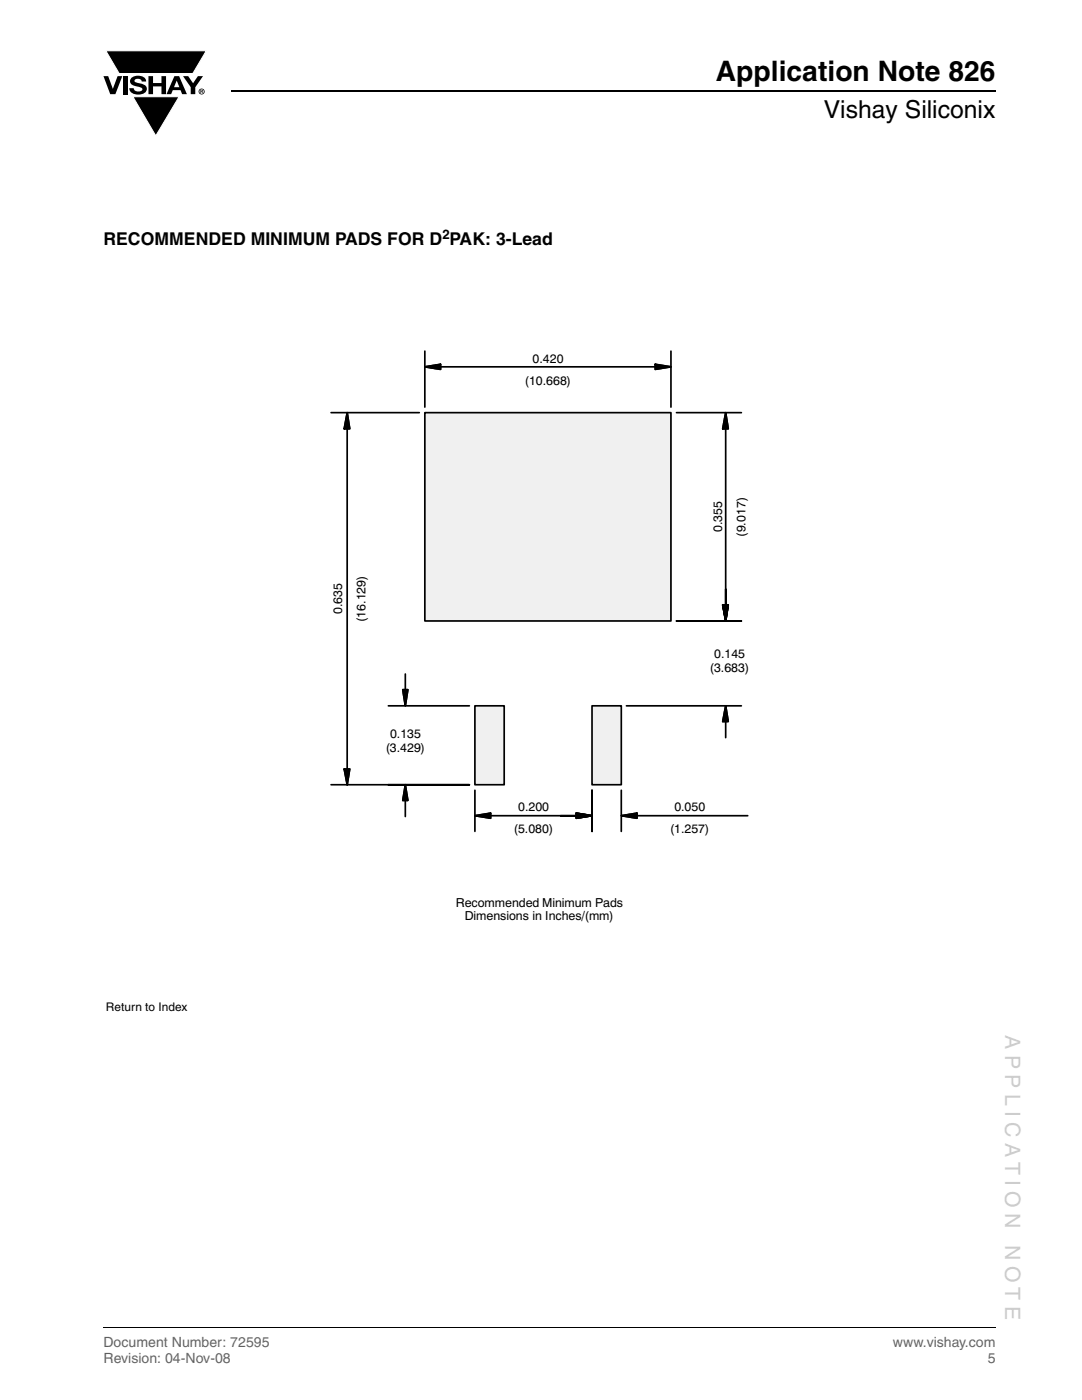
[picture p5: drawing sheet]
<svg xmlns="http://www.w3.org/2000/svg" width="216mm" height="279mm" viewBox="0 0 216 279" stroke-linecap="round" stroke-linejoin="round" font-family="sans-serif">
<path d="M46.1 18.2h152.5" fill="none" stroke="#000" stroke-width=".36"/>
<path d="M20.6 10.1h20.7v17.2h-20.7z" fill="#fff"/>
<g fill="#000">
<path d="M20.6 15.2h1l.9 2.5 1-2.5h.9l-1.4 3.6h-1zM21.1 10.1h20.1l-2.7 4.6h-14.7zM24.6 15.2h.9v3.6h-.9zM26.3 15.5a2.1 2.1 0 0 1 2.8 .3l.1 .5h-.9a.79 .79 0 0 0-.7-.6 .79 .79 0 0 0-.8 .4l.3 .3 1 .3a1.08 1.08 0 0 1 1.2 1 1.08 1.08 0 0 1-1.1 1.1 1.73 1.73 0 0 1-2.4-1.2h.9a.96 .96 0 0 0 .8 .7 .96 .96 0 0 0 .9-.5 1.31 1.31 0 0 0-1.2-.6 1.03 1.03 0 0 1-1.1-.5 1.03 1.03 0 0 1 .2-1.2zM29.6 15.2h.9v1.4h1.7v-1.4h.9v3.6h-.9v-1.6h-1.7v1.6h-.9zM26.5 19.3h9.2l-4.6 7.8zM36.5 15.2h1.1l.9 1.4 1-1.4h1l-1.5 2.2v1.4h-.9v-1.4z"/>
<path d="M35.3 16.1l-.6 1.3h1.1zM34.8 15.2h.9l1.6 3.6h-1l-.3-.8h-1.5l-.3 .8h-1z"/>
<path d="M40.1 18v.2h.2v-.1zM40 17.9l.4 .1 .1 .1-.2 .2 .2 .3-.3-.3-.1 .3h-.1zM39.8 18.3a.46 .46 0 0 0 .9 0 .46 .46 0 0 0-.9 0zM39.6 18.3a.6 .6 0 0 1 1.2 0 .6 .6 0 0 1-1.2 0z"/>
</g>
<path d="M21.1 10.1h20.1l-2.7 4.6h-14.7zM26.5 19.3h9.2l-4.6 7.8z" fill="none" stroke="#fff" stroke-width=".2"/>
<path d="M20.6 265h178" fill="none" stroke="#000" stroke-width=".2"/>
<g fill="#fff">
<path d="M36.1 175.2h24.9v4.7h-24.9z"/>
<path d="M36.1 175.2h25v.1h-25z"/>
<path d="M60.9 175.2h.2v4.8h-.2z"/>
<path d="M36 179.8h25v.2h-25z"/>
<path d="M36 175.2h.2v4.7h-.2z"/>
<path d="M20.9 58.5h177.5v187.6h-177.5z"/>
</g>
<g fill="none" stroke="#000" stroke-width=".34">
<path d="M84.8 73.2l3.1-.5v1zM84.8 70.1v11.2M87.9 73.2h42.8M130.7 72.7l3.2 .5-3.2 .5zM133.9 70.1v11.2M69.3 82.4l.5 3.2h-1.1zM144.8 85.6v35.1v-3.1M144.8 82.4l.5 3.2h-1.1zM80.4 137.6h1l-.5 3.3zM144.2 120.7h1.1l-.5 3.2zM147.9 123.9h-12.9h12.9M66.1 156.6h27.6h-16.2"/>
<path d="M68.7 153.5h1.1l-.5 3.1zM80.9 156.6l.5 3.1h-1zM144.8 140.9l.5 3.1h-1.1zM94.8 162.8l3.1-.5v1zM97.9 162.8h17.1h-3.1M115 162.3l3.1 .5-3.1 .5zM118.1 165.9v-8.2v8.2M124 162.8l3.1-.5v1z"/>
</g>
<path d="M84.8 73.2l3.1-.5v1zM130.7 72.7l3.2 .5-3.2 .5z" fill="#000" stroke="#000" stroke-width=".34"/>
<path d="M118.1 140.9h5.9v15.7h-5.9z" fill="#f0f0f0"/>
<path d="M118.1 140.9h5.9v15.7h-5.9z" fill="none" stroke="#000" stroke-width=".34"/>
<path d="M94.8 140.9h5.8v15.7h-5.8z" fill="#f0f0f0"/>
<path d="M94.8 140.9h5.8v15.7h-5.8z" fill="none" stroke="#000" stroke-width=".34"/>
<path d="M84.8 82.4h49.1v41.5h-49.1z" fill="#f0f0f0"/>
<path d="M66.1 82.4h17.6M69.3 85.6v67.9M84.8 82.4h49.1v41.5h-49.1zM135 82.4h12.9M80.9 134.5v3.1M77.5 140.9h16.2M80.9 159.7v3.3M94.8 157.7v8.2M124 157.7v8.2M125 140.9h22.9M144.8 144v3.2M127.1 162.8h22.1" fill="none" stroke="#000" stroke-width=".34"/>
<path d="M69.3 82.4l.5 3.2h-1.1zM144.8 82.4l.5 3.2h-1.1zM80.4 137.6h1l-.5 3.3zM144.2 120.7h1.1l-.5 3.2zM68.7 153.5h1.1l-.5 3.1zM80.9 156.6l.5 3.1h-1zM144.8 140.9l.5 3.1h-1.1zM94.8 162.8l3.1-.5v1zM115 162.3l3.1 .5-3.1 .5zM124 162.8l3.1-.5v1z" fill="#000" stroke="#000" stroke-width=".34"/>
<g fill="#fff">
<path d="M35.5 191.1h24.4v4.9h-24.4z"/>
<path d="M35.5 191h24.5v.2h-24.5z"/>
<path d="M59.8 191.1h.2v4.9h-.2z"/>
<path d="M35.4 195.9h24.5v.1h-24.5z"/>
<path d="M35.4 191h.1v5h-.1z"/>
<path d="M22.9 58.5h117.9v8.9h-117.9z"/>
<path d="M140.8 58.5h.1v9h-.1z"/>
<path d="M22.8 67.3h118v.2h-118z"/>
<path d="M22.8 58.5h.2v8.9h-.2z"/>
</g>
<text font-size="5.6" x="142.9" y="16.1">Application Note 826</text>
<text font-size="4.9" x="164.4" y="23.6">Vishay Siliconix</text>
<g font-size="4.2" fill="#ccc">
<text x="200.6" y="206.6" transform="rotate(90 200.6 206.6)">A P P L I C A T I O N</text>
<text x="200.6" y="248.5" transform="rotate(90 200.6 248.5)">N O T E</text>
</g>
<text font-size="3.5" x="20.6" y="48.8">RECOMMENDED MINIMUM PADS FOR D PAK: 3-Lead</text>
<g font-size="2.8" fill="#656565">
<text x="20.6" y="268.9">Document Number: 72595</text>
<text x="178.2" y="268.9">www.vishay.com</text>
<text x="20.6" y="272.1">Revision: 04-Nov-08</text>
<text x="197.1" y="272.1">5</text>
</g>
<text font-size="2.6" x="88.3" y="47.8">2</text>
<g font-size="2.5">
<text x="104.8" y="76.9">(10.668)</text>
<text x="106.3" y="72.4">0.420</text>
<text x="144.1" y="106.2" transform="rotate(-90 144.1 106.2)">0.355</text>
<text x="148.8" y="107.1" transform="rotate(-90 148.8 107.1)">(9.017)</text>
<text x="68.3" y="122.6" transform="rotate(-90 68.3 122.6)">0.635</text>
<text x="72.9" y="124.1" transform="rotate(-90 72.9 124.1)">(16.129)</text>
<text x="142.5" y="131.4">0.145</text>
<text x="141.7" y="134.1">(3.683)</text>
<text x="77.8" y="147.3">0.135</text>
<text x="77" y="150">(3.429)</text>
<text x="103.4" y="161.9">0.200</text>
<text x="134.6" y="161.9">0.050</text>
<text x="102.6" y="166.3">(5.080)</text>
<text x="133.7" y="166.3">(1.257)</text>
<text x="91" y="181">Recommended Minimum Pads</text>
<text x="92.7" y="183.7">Dimensions in Inches/(mm)</text>
</g>
<text font-size="2.4" x="21.1" y="201.7">Return to Index</text>
</svg>
